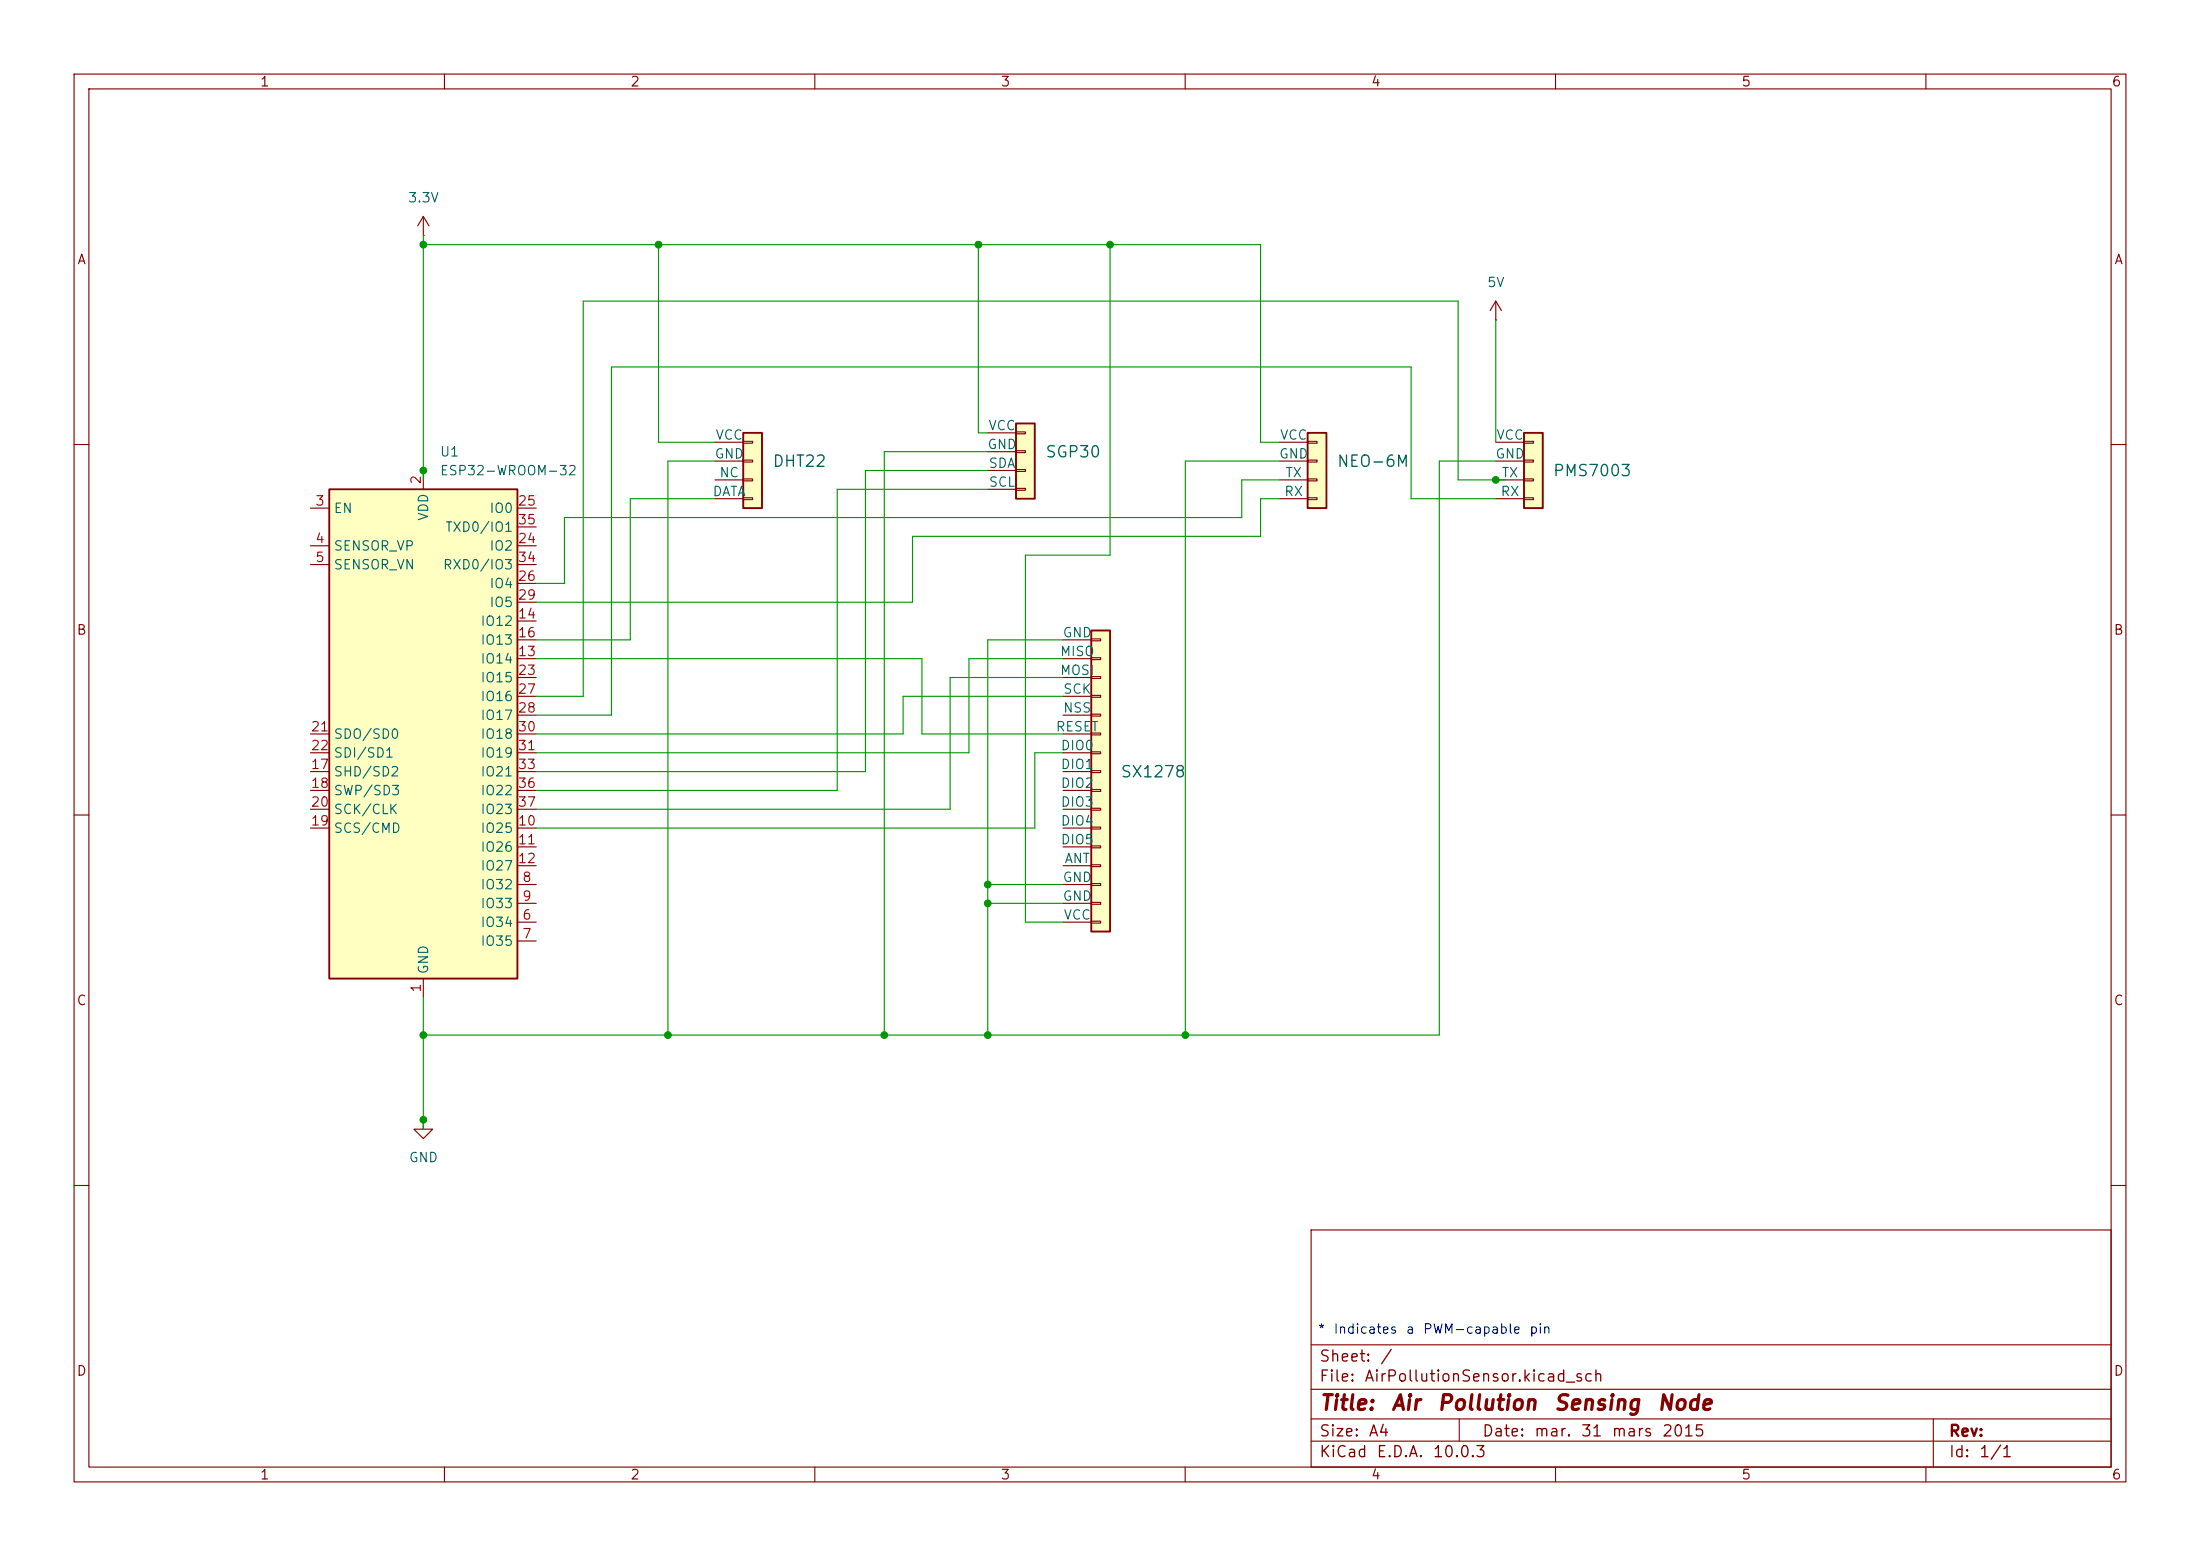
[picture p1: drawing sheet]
<svg xmlns="http://www.w3.org/2000/svg" width="297mm" height="210mm" viewBox="0 0 297 210" stroke-linecap="round" stroke-linejoin="round" font-family="sans-serif">
<g fill="none" stroke="#840000" stroke-width=".15">
<path d="M10 10h277v190h-277zM12 12h273v186h-273zM60 10v2M110 10v2M160 10v2M210 10v2M260 10v2M57.1 31.8h.1M57.1 29.2l-.7 1.3M57.1 29.2l.8 1.3M57.1 29.2v2.6M10 60h2"/>
<path d="M285 60h2M10 110h2M285 110h2M57.1 151.1v1.3h1.3l-1.3 1.3-1.2-1.3h1.2M57.1 151.1h.1M10 160h2M177 166h108v32h-108zM285 160h2M60 198v2M110 198v2M160 198v2M177 194.5h108"/>
<path d="M177 191.5h108M177 187.5h108M177 181.5h108M197 191.5v3M210 198v2M260 198v2M261 191.5v6.5"/>
</g>
<path d="M44.4 66h25.4v66.1h-25.4z" fill="#ffffc2"/>
<path d="M44.4 66h25.4v66.1h-25.4z" fill="none" stroke="#840000" stroke-width=".25"/>
<g fill="none" stroke="#840000" stroke-width=".15">
<path d="M41.9 68.6h2.5M41.9 73.7h2.5M41.9 76.2h2.5M57.1 63.5v2.5M69.8 68.6h2.6M69.8 73.7h2.6M69.8 76.2h2.6M69.8 78.7h2.6M69.8 71.1h2.6M41.9 99.1h2.5M69.8 88.9h2.6M69.8 83.8h2.6"/>
<path d="M69.8 86.4h2.6M69.8 99.1h2.6M69.8 91.4h2.6M69.8 94h2.6M69.8 96.5h2.6M69.8 81.3h2.6M41.9 111.8h2.5M41.9 104.1h2.5M41.9 106.7h2.5M41.9 109.2h2.5M41.9 101.6h2.5M69.8 119.4h2.6"/>
<path d="M69.8 111.8h2.6M69.8 114.3h2.6M69.8 116.8h2.6M69.8 104.1h2.6M69.8 106.7h2.6M69.8 109.2h2.6M69.8 101.6h2.6M57.1 132.1v2.5M69.8 124.5h2.6M69.8 127h2.6M69.8 121.9h2.6"/>
</g>
<path d="M100.3 58.4h2.6v10.2h-2.6z" fill="#ffffc2"/>
<path d="M100.3 58.4h2.6v10.2h-2.6z" fill="none" stroke="#840000" stroke-width=".25"/>
<path d="M96.5 59.7h3.8M100.3 59.6h1.3v.2h-1.3zM96.5 62.2h3.8M96.5 64.8h3.8M96.5 67.3h3.8M100.3 62.1h1.3v.3h-1.3zM100.3 64.6h1.3v.3h-1.3zM100.3 67.2h1.3v.2h-1.3z" fill="none" stroke="#840000" stroke-width=".15"/>
<path d="M137.2 57.2h2.5v10.1h-2.5z" fill="#ffffc2"/>
<path d="M137.2 57.2h2.5v10.1h-2.5z" fill="none" stroke="#840000" stroke-width=".25"/>
<path d="M133.3 58.4h3.9M137.2 58.3h1.2v.2h-1.2zM201.9 43.2h.1M201.9 40.6l-.7 1.3M201.9 40.6l.8 1.3M201.9 40.6v2.6M133.3 61h3.9M133.3 63.5h3.9M133.3 66h3.9M137.2 60.8h1.2v.3h-1.2zM137.2 63.4h1.2v.2h-1.2zM137.2 65.9h1.2v.3h-1.2z" fill="none" stroke="#840000" stroke-width=".15"/>
<path d="M147.3 85.1h2.6v40.6h-2.6z" fill="#ffffc2"/>
<path d="M147.3 85.1h2.6v40.6h-2.6z" fill="none" stroke="#840000" stroke-width=".25"/>
<g fill="none" stroke="#840000" stroke-width=".15">
<path d="M143.5 86.4h3.8M143.5 88.9h3.8M143.5 91.4h3.8M143.5 94h3.8M143.5 96.5h3.8M143.5 99.1h3.8M147.3 86.2h1.3v.3h-1.3zM147.3 88.8h1.3v.2h-1.3zM147.3 91.3h1.3v.3h-1.3zM147.3 93.9h1.3v.2h-1.3zM147.3 96.4h1.3v.2h-1.3zM147.3 98.9h1.3v.3h-1.3z"/>
<path d="M143.5 101.6h3.8M143.5 104.1h3.8M143.5 106.7h3.8M143.5 109.2h3.8M143.5 111.8h3.8M143.5 114.3h3.8M143.5 116.8h3.8M143.5 119.4h3.8M147.3 101.5h1.3v.2h-1.3zM147.3 104h1.3v.3h-1.3zM147.3 106.6h1.3v.2h-1.3zM147.3 109.1h1.3v.2h-1.3z"/>
<path d="M147.3 111.6h1.3v.3h-1.3zM147.3 114.2h1.3v.2h-1.3zM147.3 116.7h1.3v.3h-1.3zM147.3 119.3h1.3v.2h-1.3zM143.5 121.9h3.8M143.5 124.5h3.8M147.3 121.8h1.3v.2h-1.3zM147.3 124.3h1.3v.3h-1.3z"/>
</g>
<path d="M176.5 58.4h2.6v10.2h-2.6z" fill="#ffffc2"/>
<path d="M176.5 58.4h2.6v10.2h-2.6z" fill="none" stroke="#840000" stroke-width=".25"/>
<path d="M172.7 59.7h3.8M176.5 59.6h1.3v.2h-1.3zM172.7 62.2h3.8M172.7 64.8h3.8M172.7 67.3h3.8M176.5 62.1h1.3v.3h-1.3zM176.5 64.6h1.3v.3h-1.3zM176.5 67.2h1.3v.2h-1.3z" fill="none" stroke="#840000" stroke-width=".15"/>
<path d="M205.7 58.4h2.6v10.2h-2.6z" fill="#ffffc2"/>
<path d="M205.7 58.4h2.6v10.2h-2.6z" fill="none" stroke="#840000" stroke-width=".25"/>
<path d="M201.9 59.7h3.8M205.7 59.6h1.3v.2h-1.3zM201.9 64.8h3.8M201.9 67.3h3.8M201.9 62.2h3.8M205.7 62.1h1.3v.3h-1.3zM205.7 64.6h1.3v.3h-1.3zM205.7 67.2h1.3v.2h-1.3z" fill="none" stroke="#840000" stroke-width=".15"/>
<g fill="none" stroke="#009600" stroke-width=".15">
<path d="M57.1 31.8v33M57.1 33h113.1v26.7h2.5M88.9 33v26.7h7.6M132.1 33v25.4h1.2M149.9 33v41.9h-11.5v49.6h5.1M201.9 43.2v16.5M96.5 62.2h-6.3v77.5M96.5 67.3h-11.4v19.1h-12.7M133.3 63.5h-16.5v40.6h-44.4M133.3 66h-20.3v40.7h-40.6M133.3 61h-13.9v78.7M172.7 62.2h-12.7v77.5"/>
<path d="M172.7 67.3h-2.5v5.1h-47v8.9h-50.8M172.7 64.8h-5.1v5.1h-91.4v8.8h-3.8M201.9 62.2h-7.6v77.5h-137.2M201.9 67.3h-11.4v-17.8h-108v47h-10.1M203.2 64.8h-6.4v-24.2h-118.1v53.4h-6.3M72.4 88.9h52.1v10.2h19M143.5 94h-21.6v5.1h-49.5M143.5 86.4h-10.2v53.3M143.5 88.9h-12.7v12.7h-58.4M143.5 91.4h-15.2v17.8h-55.9M133.3 119.4h10.2M143.5 101.6h-3.8v10.2h-67.3"/>
<path d="M57.1 134.6v17.8M133.3 121.9h10.2"/>
</g>
<g fill="#009600" stroke="#009600" stroke-width=".14">
<circle cx="57.1" cy="63.5" r=".46"/>
<circle cx="57.1" cy="139.7" r=".46"/>
<circle cx="57.1" cy="151.1" r=".46"/>
<circle cx="119.4" cy="139.7" r=".46"/>
<circle cx="90.2" cy="139.7" r=".46"/>
<circle cx="88.9" cy="33" r=".46"/>
<circle cx="57.1" cy="33" r=".46"/>
<circle cx="132.1" cy="33" r=".46"/>
<circle cx="149.9" cy="33" r=".46"/>
<circle cx="160" cy="139.7" r=".46"/>
<circle cx="201.9" cy="64.8" r=".46"/>
<circle cx="133.3" cy="139.7" r=".46"/>
<circle cx="133.3" cy="119.4" r=".46"/>
<circle cx="133.3" cy="121.9" r=".46"/>
</g>
<g font-size="2" fill="#840000">
<text x="178" y="190.8">Title:</text>
<text x="187.7" y="190.8">Air</text>
<text x="193.9" y="190.8">Pollution</text>
<text x="209.6" y="190.8">Sensing</text>
<text x="223.6" y="190.8">Node</text>
</g>
<g font-size="1.5" fill="#006464">
<text x="104.2" y="63.4">DHT22</text>
<text x="141" y="62.1">SGP30</text>
<text x="180.4" y="63.4">NEO-6M</text>
<text x="209.5" y="64.7">PMS7003</text>
<text x="151.2" y="105.3">SX1278</text>
</g>
<g font-size="1.5" fill="#840000">
<text x="178" y="184.2">Sheet:</text>
<text x="186.2" y="184.2">/</text>
<text x="178" y="186.9">File:</text>
<text x="184.1" y="186.9">AirPollutionSensor.kicad_sch</text>
<text x="178" y="197.1">KiCad</text>
<text x="178" y="194.3">Size:</text>
<text x="184.7" y="194.3">A4</text>
<text x="185.7" y="197.1">E.D.A.</text>
<text x="193.3" y="197.1">10.0.3</text>
<text x="200" y="194.3">Date:</text>
<text x="207" y="194.3">mar.</text>
<text x="213.3" y="194.3">31</text>
<text x="217.5" y="194.3">mars</text>
<text x="224.3" y="194.3">2015</text>
<text x="263" y="194.3">Rev:</text>
<text x="263" y="197.1">Id:</text>
<text x="267.1" y="197.1">1/1</text>
</g>
<g font-size="1.3" fill="#840000">
<text x="35" y="12">1</text>
<text x="85" y="12">2</text>
<text x="135" y="12">3</text>
<text x="185" y="12">4</text>
<text x="235" y="12">5</text>
<text x="285" y="12">6</text>
<text x="10.3" y="36">A</text>
<text x="285.3" y="36">A</text>
<text x="10.3" y="86">B</text>
<text x="285.3" y="86">B</text>
<text x="10.3" y="136">C</text>
<text x="285.3" y="136">C</text>
<text x="10.3" y="186">D</text>
<text x="285.3" y="186">D</text>
<text x="35" y="200">1</text>
<text x="85" y="200">2</text>
<text x="135" y="200">3</text>
<text x="185" y="200">4</text>
<text x="235" y="200">5</text>
<text x="285" y="200">6</text>
</g>
<g font-size="1.3" fill="#006464">
<text x="55" y="27.6">3.3V</text>
<text x="200.7" y="39.1">5V</text>
<text x="96.5" y="59.7">VCC</text>
<text x="133.3" y="58.4">VCC</text>
<text x="172.7" y="59.7">VCC</text>
<text x="201.9" y="59.7">VCC</text>
<text x="59.3" y="64.5">ESP32-WROOM-32</text>
<text x="59.3" y="61.9">U1</text>
<text x="96.4" y="62.2">GND</text>
<text x="97" y="64.7">NC</text>
<text x="133.2" y="60.9">GND</text>
<text x="133.4" y="63.5">SDA</text>
<text x="172.6" y="62.2">GND</text>
<text x="173.4" y="64.7">TX</text>
<text x="201.8" y="62.2">GND</text>
<text x="202.6" y="64.7">TX</text>
<text x="45" y="69.6">EN</text>
<text x="58.1" y="70.4" transform="rotate(-90 58.1 70.4)">VDD</text>
<text x="66" y="69.6">IO0</text>
<text x="96.1" y="67.3">DATA</text>
<text x="133.4" y="66">SCL</text>
<text x="173.3" y="67.3">RX</text>
<text x="202.5" y="67.3">RX</text>
<text x="45" y="74.6">SENSOR_VP</text>
<text x="45" y="77.2">SENSOR_VN</text>
<text x="59.7" y="77.2">RXD0/IO3</text>
<text x="60" y="72.1">TXD0/IO1</text>
<text x="66" y="74.6">IO2</text>
<text x="66" y="79.7">IO4</text>
<text x="66" y="82.3">IO5</text>
<text x="64.8" y="89.9">IO14</text>
<text x="64.8" y="84.8">IO12</text>
<text x="64.8" y="87.3">IO13</text>
<text x="143" y="88.9">MISO</text>
<text x="143.4" y="86.3">GND</text>
<text x="64.8" y="92.4">IO15</text>
<text x="64.8" y="95">IO16</text>
<text x="143" y="91.4">MOSI</text>
<text x="143.4" y="94">SCK</text>
<text x="45" y="100">SDO/SD0</text>
<text x="64.8" y="97.5">IO17</text>
<text x="64.8" y="100">IO18</text>
<text x="142.4" y="99">RESET</text>
<text x="143.1" y="101.6">DIO0</text>
<text x="143.4" y="96.5">NSS</text>
<text x="45" y="105.1">SHD/SD2</text>
<text x="45" y="107.7">SWP/SD3</text>
<text x="45" y="102.6">SDI/SD1</text>
<text x="64.8" y="102.6">IO19</text>
<text x="64.8" y="105.1">IO21</text>
<text x="64.8" y="107.7">IO22</text>
<text x="143.1" y="104.1">DIO1</text>
<text x="143.1" y="106.7">DIO2</text>
<text x="45" y="112.7">SCS/CMD</text>
<text x="45" y="110.2">SCK/CLK</text>
<text x="64.8" y="112.7">IO25</text>
<text x="64.8" y="110.2">IO23</text>
<text x="143.1" y="109.2">DIO3</text>
<text x="143.1" y="111.7">DIO4</text>
<text x="64.8" y="115.3">IO26</text>
<text x="64.8" y="117.8">IO27</text>
<text x="143.1" y="114.3">DIO5</text>
<text x="143.4" y="119.4">GND</text>
<text x="143.6" y="116.8">ANT</text>
<text x="64.8" y="125.4">IO34</text>
<text x="64.8" y="120.4">IO32</text>
<text x="64.8" y="122.9">IO33</text>
<text x="143.4" y="121.9">GND</text>
<text x="143.5" y="124.4">VCC</text>
<text x="58.1" y="131.6" transform="rotate(-90 58.1 131.6)">GND</text>
<text x="64.8" y="128">IO35</text>
<text x="55.1" y="157.2">GND</text>
</g>
<g font-size="1.3" fill="#a90000">
<text x="57.1" y="65.5" transform="rotate(-90 57.1 65.5)">2</text>
<text x="42.5" y="68.6">3</text>
<text x="69.8" y="68.6">25</text>
<text x="69.8" y="71.1">35</text>
<text x="42.5" y="73.6">4</text>
<text x="42.5" y="76.2">5</text>
<text x="69.8" y="73.6">24</text>
<text x="69.8" y="76.2">34</text>
<text x="69.8" y="83.8">14</text>
<text x="69.8" y="78.7">26</text>
<text x="69.8" y="81.3">29</text>
<text x="69.8" y="88.9">13</text>
<text x="69.8" y="86.3">16</text>
<text x="69.8" y="91.4">23</text>
<text x="69.8" y="94">27</text>
<text x="41.9" y="99">21</text>
<text x="41.9" y="101.6">22</text>
<text x="69.8" y="96.5">28</text>
<text x="69.8" y="99">30</text>
<text x="69.8" y="101.6">31</text>
<text x="41.9" y="104.1">17</text>
<text x="41.9" y="106.7">18</text>
<text x="69.8" y="104.1">33</text>
<text x="69.8" y="106.7">36</text>
<text x="41.9" y="111.7">19</text>
<text x="41.9" y="109.2">20</text>
<text x="69.8" y="111.7">10</text>
<text x="69.8" y="109.2">37</text>
<text x="69.8" y="114.3">11</text>
<text x="69.8" y="116.8">12</text>
<text x="70.4" y="119.4">8</text>
<text x="70.4" y="124.4">6</text>
<text x="70.4" y="121.9">9</text>
<text x="70.4" y="127">7</text>
<text x="57.1" y="134.1" transform="rotate(-90 57.1 134.1)">1</text>
</g>
<g font-size="1.3" fill="#0000c2">
<text x="177.8" y="180.3">*</text>
<text x="179.9" y="180.3">Indicates</text>
<text x="189.7" y="180.3">a</text>
<text x="192" y="180.3">PWM-capable</text>
<text x="206.4" y="180.3">pin</text>
</g>
</svg>
